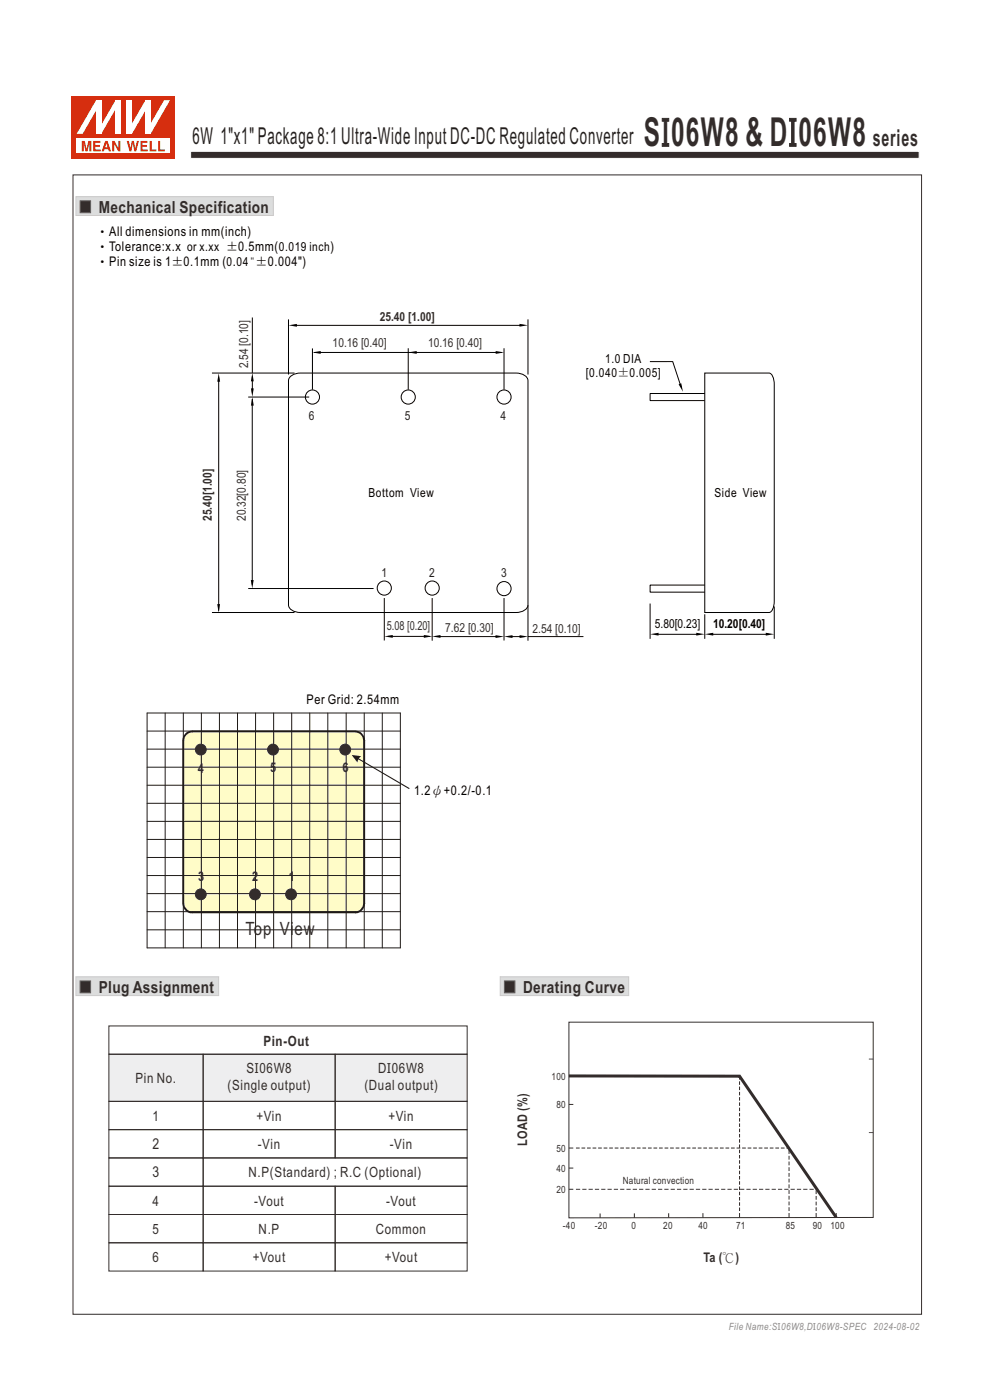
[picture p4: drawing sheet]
<svg xmlns="http://www.w3.org/2000/svg" width="210mm" height="297mm" viewBox="0 0 210 297" stroke-linecap="round" stroke-linejoin="round" font-family="sans-serif">
<path d="M149.5 79.1h13.6a2.2 2.2 0 0 1 1.1 2.4v46a2.2 2.2 0 0 1-1.1 2.4h-13.6zM149.5 83.5h-11.6v1.5h11.6M149.5 124.1h-11.6v1.5h11.6" fill="none" stroke="#000" stroke-width=".21"/>
<path d="M40.4 32.1h154.6v1.5h-154.6z" fill-rule="evenodd" fill="#332c2b" stroke="#fefefe" stroke-width=".21"/>
<path d="M15.2 20.4h22v13.2h-22z" fill-rule="evenodd" fill="#d62e0f"/>
<path d="M16.3 29.4h19.8v3.1h-19.8z" fill-rule="evenodd" fill="#fefefe"/>
<g fill="#d62e0f">
<path d="M26.9 29.9h.4l.4 1.6 .3-1.6h.4l.3 1.6 .3-1.6h.5l-.6 2.2h-.4l-.3-1.7-.3 1.7h-.4z" fill-rule="evenodd"/>
<path d="M29.8 29.9h1.5v.4h-1.1v.5h1v.3h-1v.6h1.1v.4h-1.5z" fill-rule="evenodd"/>
<path d="M31.7 29.9h.5v1.8h1v.4h-1.5z" fill-rule="evenodd"/>
<path d="M33.5 29.9h.5v1.8h1v.4h-1.5z" fill-rule="evenodd"/>
<path d="M17.3 29.9h.7l.4 1.7 .3-1.7h.7v2.2h-.4v-1.8l-.4 1.8h-.5l-.4-1.8v1.8h-.4z" fill-rule="evenodd"/>
<path d="M19.8 29.9h1.5v.4h-1.1v.5h1v.3h-1v.6h1.2v.4h-1.6z" fill-rule="evenodd"/>
<path d="M22.6 30.4l.2 .9h-.5zM22.3 29.9l-.7 2.2h.4l.2-.4h.7l.2 .4h.5l-.8-2.2z" fill-rule="evenodd"/>
<path d="M23.8 29.9h.5l.8 1.5v-1.5h.4v2.2h-.4l-.9-1.6v1.6h-.4z" fill-rule="evenodd"/>
</g>
<g fill="#fff">
<path d="M24.5 21.3h1.1v7.1h-1.1z" fill-rule="evenodd"/>
<path d="M24.5 21.3h1.1l-4.1 7.1h-1.1z" fill-rule="evenodd"/>
<path d="M20.4 21.3h1.1v7.1h-1.1z" fill-rule="evenodd"/>
<path d="M20.4 21.3h1.1v.3l-4 6.8h-1.2z" fill-rule="evenodd"/>
<path d="M30.8 21.3h1.1v7.1h-1.1z" fill-rule="evenodd"/>
<path d="M34.8 21.3h1.3l-4.2 7.1h-1v-.3z" fill-rule="evenodd"/>
<path d="M26.9 21.3h1.1v7.1h-1.1z" fill-rule="evenodd"/>
<path d="M30.8 21.3h1.1v.2l-3.9 6.9h-1.1v-.3z" fill-rule="evenodd"/>
</g>
<path d="M39.4 155.7l.7-.4 .7-.1h34.5a1.94 1.94 0 0 1 2 1.9v34.5l-.3 .9a1.57 1.57 0 0 1-1.3 1h-35.3l-.4-.1a1.9 1.9 0 0 1-1.1-1.8v-34.5l.2-.8z" fill-rule="evenodd" fill="#fffcc8"/>
<path d="M38.7 157.1h.4v34.5h-.4zM38.7 157.1h.4zM39.3 155.6l.3 .3-.4 .5-.1 .7h-.4l.2-.8zM39.3 155.6l.7-.4 .8-.2v.3l-.7 .2-.5 .4zM40.8 155v.3zM40.8 155h34.5v.3h-34.5zM40.8 155v.3zM75.3 155v.3zM75.3 155l.8 .2 .7 .4-.3 .3-1.2-.6zM76.8 155.6a2.13 2.13 0 0 1 .7 1.5h-.4l-.2-.7-.4-.5zM77.1 157.1h.4zM77.1 157.1h.4v34.5h-.4zM77.1 191.6h.4zM77.1 191.6h.4l-.2 .8-.5 .7-.3-.3 .4-.5zM75.3 193.3l.7-.1 .5-.4 .3 .3a1.78 1.78 0 0 1-1.5 .6zM75.3 193.3v.4zM40.8 193.3h34.5v.4h-34.5zM75.3 193.3v.4zM40.8 193.3v.4zM39.6 192.8l.5 .4 .7 .1v.4a1.79 1.79 0 0 1-1.5-.6zM38.7 191.6h.4l.1 .7 .4 .5-.3 .3-.4-.7zM38.7 191.6h.4z" fill="#1f1a17"/>
<g fill="none" stroke="#1f1a17" stroke-width=".21">
<path d="M31.2 151.3h53.7v49.8h-53.7zM31.2 158.9h53.7M31.2 155.1h53.7M35 151.3v49.8M38.9 151.3v49.8M42.7 151.3v49.8M46.5 151.3v49.8M50.4 151.3v49.8M54.2 151.3v49.8M58 151.3v49.8M61.9 151.3v49.8M65.7 151.3v49.8"/>
<path d="M69.5 151.3v49.8M73.4 151.3v49.8M77.3 151.3v49.8M81.1 151.3v49.8M31.2 166.6h53.7M31.2 162.8h53.7M31.2 178.1h53.7M31.2 174.2h53.7M31.2 170.4h53.7M31.2 197.3h53.7M31.2 193.4h53.7M31.2 189.6h53.7"/>
<path d="M31.2 185.7h53.7M31.2 181.9h53.7"/>
</g>
<path d="M74.6 160.2l2 .2-.5 .5-.3 .9z" fill-rule="evenodd" fill="#1f1a17"/>
<path d="M75.7 160.7l11.2 6.5-.1 .2-11.2-6.5z" fill="#1f1a17"/>
<g fill="#332c2b" stroke="#332c2b" stroke-width=".21">
<circle cx="42.6" cy="159" r="1.15"/>
<circle cx="42.6" cy="189.7" r="1.15"/>
<circle cx="54.1" cy="189.7" r="1.15"/>
<circle cx="61.7" cy="189.7" r="1.15"/>
<circle cx="57.9" cy="159" r="1.15"/>
<circle cx="73.2" cy="159" r="1.15"/>
</g>
<path d="M16.1 207.2h30.3v4h-30.3z" fill-rule="evenodd" fill="#dcdddd" stroke="#c9caca" stroke-width=".21"/>
<path d="M17 208.1h2.2v2.5h-2.2z" fill-rule="evenodd" fill="#332c2b" stroke="#5f5d5d" stroke-width=".21"/>
<path d="M106.1 207.2h27.3v4h-27.3z" fill-rule="evenodd" fill="#dcdddd" stroke="#c9caca" stroke-width=".21"/>
<path d="M107 208.1h2.2v2.5h-2.2z" fill-rule="evenodd" fill="#332c2b" stroke="#5f5d5d" stroke-width=".21"/>
<path d="M16.1 41.7h41.9v4h-41.9z" fill-rule="evenodd" fill="#dcdddd" stroke="#c9caca" stroke-width=".21"/>
<path d="M17 42.6h2.2v2.5h-2.2z" fill-rule="evenodd" fill="#332c2b" stroke="#5f5d5d" stroke-width=".21"/>
<path d="M23.1 223.6h76v10h-76z" fill-rule="evenodd" fill="#eeeeef"/>
<g fill="none" stroke="#332c2b" stroke-width=".21">
<path d="M23.1 217.6h76v6h-76zM23.1 239.6h20v6h-20zM23.1 233.6h20v6h-20zM23.1 223.6h20v10h-20zM43.1 223.6h28v10h-28zM43.1 233.6h28v6h-28zM43.1 239.6h28v6h-28zM71.1 223.6h28v10h-28zM71.1 233.6h28v6h-28zM71.1 239.6h28v6h-28zM120.7 234.3h.9M120.7 228.3h.9"/>
<path d="M184.3 224.7h.9M23.1 245.6h20v6h-20zM23.1 251.6h20v6h-20zM23.1 257.6h20v6h-20zM43.1 245.6h56v6h-56zM43.1 251.6h28v6h-28zM43.1 257.6h28v6h-28zM71.1 251.6h28v6h-28zM71.1 257.6h28v6h-28zM120.7 243.5h.9M120.7 247.8h.9M120.7 252.3h.9"/>
<path d="M127.3 257.4v1M134.6 257.4v.9M141.8 257.4v.9M149.1 257.4v.9M156.9 257.3v1M167.4 257.3v1M173.1 257.3v1M177.4 257.3v1M184.3 240.3h.9M185.2 258.3l-64.5 .1v-41.6h64.5v41.6M23.1 263.6h20v6h-20zM43.1 263.6h28v6h-28z"/>
<path d="M71.1 263.6h28v6h-28z"/>
</g>
<path d="M122.2 243.5h45.2M122.2 252.3h50.9M156.9 256.9v-28.6M167.4 256.9v-13.3M173.1 256.9v-4.6" fill="none" stroke="#332c2b" stroke-width=".21" stroke-dasharray=".8 .4" stroke-linecap="butt"/>
<path d="M120.7 228.3h36.2l20.5 30" fill="none" stroke="#332c2b" stroke-width=".63" stroke-linecap="butt"/>
<g fill="none" stroke="#000" stroke-width=".21">
<path d="M45 79.1h17.5M53.5 67.4v11.7M53.5 79.9v3.4M61.2 67.8v11.7M61.5 79.9a3 3 0 0 1 2.2-.8h45.8a2.25 2.25 0 0 1 2.5 1.6v47.6a2.25 2.25 0 0 1-2.5 1.6h-45.8a2.25 2.25 0 0 1-2.5-1.6v-47.6zM62.3 69h48.7M66.3 73.9v8.8M66.7 74.8h39.7M86.6 73.9v8.8M106.9 73.9v8.8M112 67.8v11.7M137.9 76.7h4.8l1.8 5.4"/>
<path d="M46.4 80.1v49.5M52.6 84.2h13M53.5 84.6v39.4M45 129.9h17.5M52.7 124.9h26.5M81.5 126.9v9M82.3 135h8.8M91.7 126.9v9M93.2 135h12.1M106.9 126.9v9M107.8 135h3.4M112 128.4v7.5"/>
<path d="M112 135h11.8M137.9 128v7.5M139.6 134.6h8.3M149.5 130.3v5.2M150.6 134.6h12.5M164.2 128.7v6.8"/>
<circle cx="66.3" cy="84.2" r="1.5"/>
<circle cx="86.6" cy="84.2" r="1.5"/>
<circle cx="106.9" cy="84.2" r="1.5"/>
<circle cx="81.5" cy="124.8" r="1.5"/>
<circle cx="91.7" cy="124.8" r="1.5"/>
<circle cx="106.9" cy="124.9" r="1.5"/>
</g>
<g fill="#000">
<path d="M61.2 69l1.8-.3v.6zM66.2 74.8l1.8-.3v.6zM86.6 74.8l1.8-.3v.6zM105.1 74.5l1.8 .3-1.8 .3zM110.2 68.7l1.8 .3-1.8 .3zM46.4 79.2l.3 1.8h-.6zM53.5 79.1l.3 1.8h-.6zM53.5 84.2l.3 1.8h-.6zM53.2 82.4h.6l-.3 1.8zM143.9 81.5l.6-.2 .4 1.8zM46.1 128.2h.6l-.3 1.8zM53.2 123.1h.6l-.3 1.8z"/>
<path d="M81.5 135l1.8-.3v.6zM89.9 134.7l1.8 .3-1.8 .3zM91.6 135l1.8-.3v.6zM105.1 134.7l1.8 .3-1.8 .3zM106.9 135l1.8-.3v.6zM110.2 134.7l1.8 .3-1.8 .3zM137.9 134.5l1.8-.3v.6zM147.7 134.2l1.8 .3-1.8 .3zM149.5 134.5l1.8-.3v.6zM162.4 134.2l1.8 .3-1.8 .3z"/>
</g>
<path d="M15.5 37.1h180v241.7h-180z" fill="none" stroke="#332c2b" stroke-width=".21"/>
<text font-size="8.5" fill="#332c2b" x="136.6" y="31">SI06W8 &amp; DI06W8</text>
<text font-size="4.9" fill="#231f20" x="40.8" y="30.6">6W 1&quot;x1&quot; Package 8:1 Ultra-Wide Input DC-DC Regulated Converter</text>
<text font-size="4.9" fill="#332c2b" x="185.2" y="31">series</text>
<g font-size="3.9" fill="#332c2b">
<text x="52.1" y="198.3">Top Vi</text>
<text x="62.5" y="198.3">ew</text>
</g>
<g font-size="3.5" fill="#332c2b">
<text x="20.9" y="45.1">Mechanical Specification</text>
<text x="20.9" y="210.6">Plug Assignment</text>
<text x="110.9" y="210.6">Derating Curve</text>
</g>
<g font-size="3.2" fill="#332c2b">
<text x="32.3" y="243.8">2</text>
<text x="32.3" y="249.8">3</text>
</g>
<g font-size="3" fill="#332c2b">
<text x="55.9" y="221.9">Pin-Out</text>
<text x="52.3" y="227.7">SI06W8</text>
<text x="80.2" y="227.7">DI06W8</text>
<text x="28.7" y="229.8">Pin No.</text>
<text x="48.3" y="231.2">(Single output)</text>
<text x="77.3" y="231.2">(Dual output)</text>
<text x="32.4" y="237.8">1</text>
<text x="54.4" y="237.8">+Vin</text>
<text x="82.4" y="237.8">+Vin</text>
<text x="54.7" y="243.8">-Vin</text>
<text x="82.7" y="243.8">-Vin</text>
<text x="52.7" y="249.8">N.P(Standard) ; R.C (Optional)</text>
<text x="32.4" y="255.8">4</text>
<text x="53.9" y="255.8">-Vout</text>
<text x="81.9" y="255.8">-Vout</text>
<text x="32.4" y="261.8">5</text>
<text x="54.9" y="261.8">N.P</text>
<text x="79.7" y="261.8">Common</text>
<text x="32.4" y="267.8">6</text>
<text x="53.6" y="267.8">+Vout</text>
<text x="81.6" y="267.8">+Vout</text>
</g>
<g font-size="2.8">
<text x="20.3" y="53.3">‧Tolerance:x.x or x.xx ±0.5mm(0.019 inch)</text>
<text x="20.4" y="50.1">‧All dimensions in mm(inch)</text>
<text x="20.3" y="56.5">‧Pin size is 1±0.1mm (0.04&quot;±0.004&quot;)</text>
<text x="65" y="149.3">Per Grid: 2.54mm</text>
<text x="87.8" y="168.6">1.2ψ+0.2/-0.1</text>
</g>
<g font-size="2.8" fill="#332c2b">
<text x="42" y="163.9">4</text>
<text x="57.3" y="163.8">5</text>
<text x="72.6" y="163.9">6</text>
<text x="42" y="186.9">3</text>
<text x="53.5" y="186.9">2</text>
<text x="61.2" y="187">1</text>
<text x="111.8" y="243.1" transform="rotate(-90 111.8 243.1)">LOAD (%)</text>
<text x="149.2" y="267.7">Ta (℃)</text>
</g>
<g font-size="2.6" fill="#332c2b">
<text x="80.5" y="68">25.40 [1.00]</text>
<text x="70.6" y="73.6">10.16 [0.40]</text>
<text x="90.8" y="73.5">10.16 [0.40]</text>
<text x="52.7" y="78.2" transform="rotate(-90 52.7 78.2)">2.54 [0.10]</text>
<text x="45" y="110.5" transform="rotate(-90 45 110.5)">25.40[1.00]</text>
<text x="52.1" y="110.6" transform="rotate(-90 52.1 110.6)">20.32[0.80]</text>
<text x="82" y="133.7">5.08 [0.20]</text>
<text x="94.5" y="134">7.62 [0.30]</text>
<text x="113" y="134.2">2.54 [0.10]</text>
</g>
<g font-size="2.6">
<text x="128.4" y="77">1.0 DIA</text>
<text x="124.3" y="80">[0.040±0.005]</text>
<text x="78.2" y="105.5">Bottom View</text>
<text x="151.6" y="105.5">Side View</text>
<text x="138.9" y="133.3">5.80[0.23]</text>
<text x="151.3" y="133.3">10.20[0.40]</text>
</g>
<g font-size="2.6" fill="#212020">
<text x="65.5" y="89">6</text>
<text x="85.9" y="89">5</text>
<text x="106.2" y="89.1">4</text>
<text x="80.9" y="122.5">1</text>
<text x="91.1" y="122.5">2</text>
<text x="106.3" y="122.5">3</text>
</g>
<g font-size="2.1" fill="#332c2b">
<text x="117" y="229">100</text>
<text x="118" y="235">80</text>
<text x="118" y="244.3">50</text>
<text x="118" y="248.5">40</text>
<text x="132.1" y="251.2">Natural convection</text>
<text x="118" y="253">20</text>
<text x="119.4" y="260.6">-40</text>
<text x="126.2" y="260.6">-20</text>
<text x="134" y="260.6">0</text>
<text x="140.7" y="260.6">20</text>
<text x="148.2" y="260.6">40</text>
<text x="156.2" y="260.6">71</text>
<text x="166.7" y="260.6">85</text>
<text x="172.4" y="260.6">90</text>
<text x="176.2" y="260.6">100</text>
</g>
<text font-size="2.1" fill="#8b8b8c" x="154.6" y="282.1">File Name:SI06W8,DI06W8-SPEC 2024-08-02</text>
</svg>
